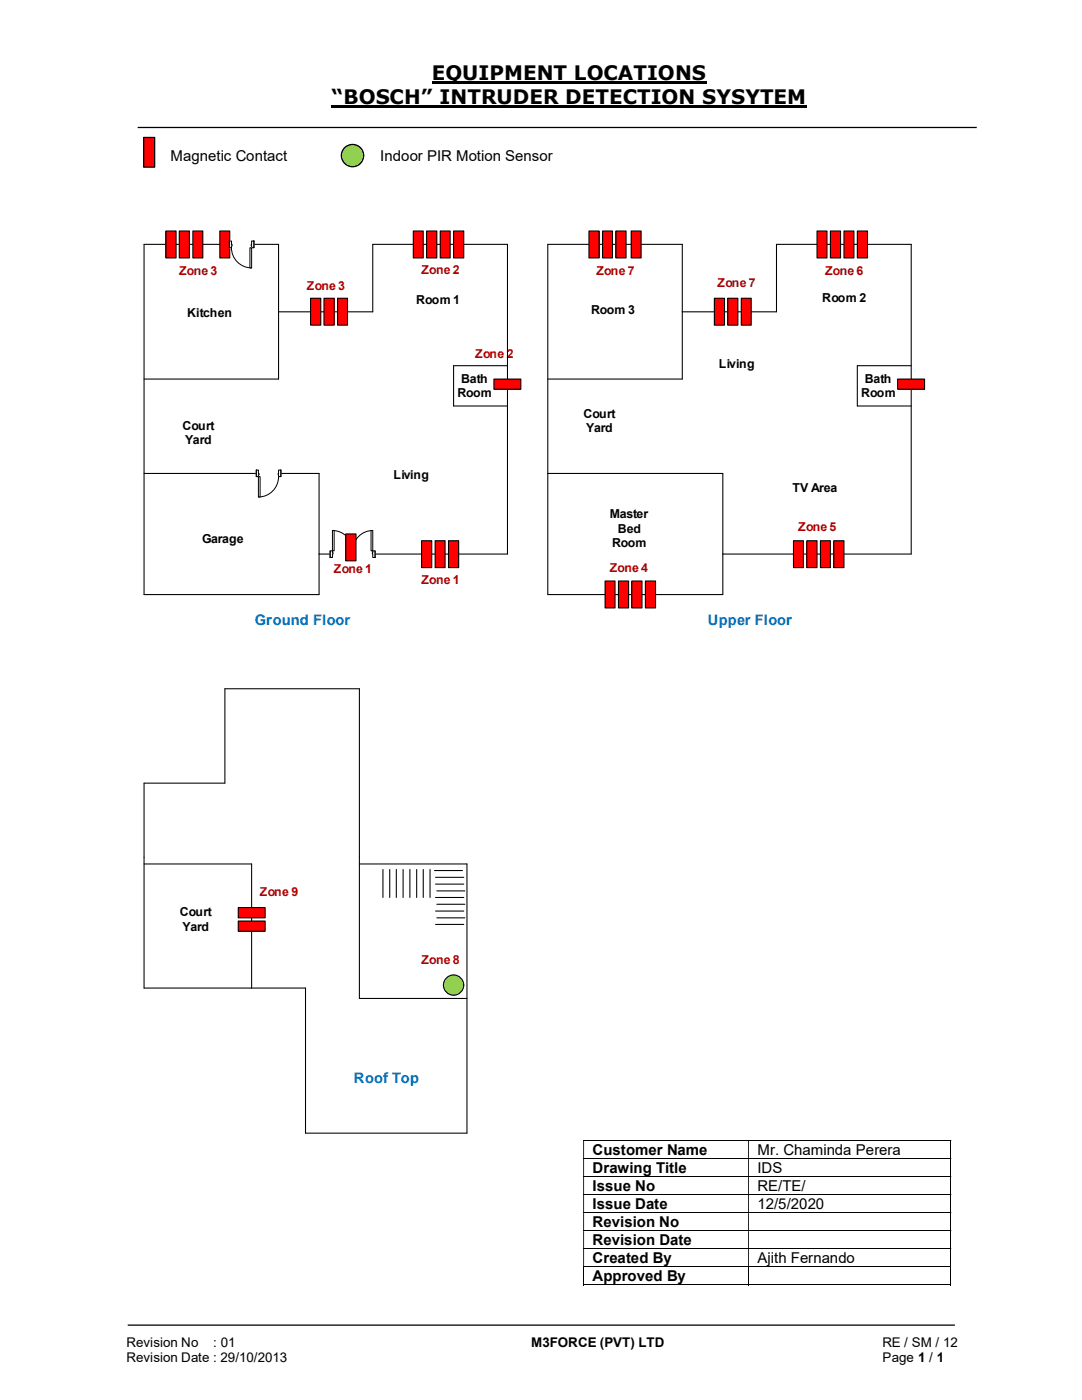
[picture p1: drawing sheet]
<svg xmlns="http://www.w3.org/2000/svg" width="216mm" height="279mm" viewBox="0 0 216 279" stroke-linecap="round" stroke-linejoin="round" font-family="sans-serif">
<path d="M86.1 16.5h54.9M66.2 21.3h94.8" fill="none" stroke="#000" stroke-width=".42"/>
<path d="M27.5 25.4h167.4M25.5 264.5h165" fill="none" stroke="#000" stroke-width=".25"/>
<g fill="none" stroke="#000" stroke-width=".2">
<path d="M116.4 227.6h73.3M116.4 231.2h73.3M116.4 234.8h73.3M116.4 238.4h73.3M189.7 227.7v3.4M189.7 231.3v3.4M189.7 234.9v3.4M189.7 238.5v3.4M116.4 242h73.3M116.4 245.6h73.3M116.4 249.2h73.3M116.4 252.8h73.3"/>
<path d="M116.4 256.4h32.9M116.5 252.9v3.6M149.4 252.9v3.6M149.4 256.4h40.3M189.7 242.1v3.4M189.7 245.7v3.4M189.7 249.3v3.4M189.7 252.9v3.6"/>
</g>
<g fill="#000">
<path d="M189.7 227.5h.1v.2h-.1zM116.4 227.7h.1v3.4h-.1zM149.3 227.7h.1v3.4h-.1z" fill-rule="evenodd"/>
<path d="M189.7 231.1h.1v.2h-.1zM116.4 231.3h.1v3.4h-.1zM149.3 231.3h.1v3.4h-.1z" fill-rule="evenodd"/>
<path d="M189.7 234.7h.1v.2h-.1zM116.4 234.9h.1v3.4h-.1zM149.3 234.9h.1v3.4h-.1z" fill-rule="evenodd"/>
<path d="M189.7 238.3h.1v.2h-.1zM116.4 238.5h.1v3.4h-.1zM149.3 238.5h.1v3.4h-.1z" fill-rule="evenodd"/>
<path d="M189.7 241.9h.1v.2h-.1zM116.4 242.1h.1v3.4h-.1zM149.3 242.1h.1v3.4h-.1z" fill-rule="evenodd"/>
<path d="M189.7 245.5h.1v.2h-.1zM116.4 245.7h.1v3.4h-.1zM149.3 245.7h.1v3.4h-.1z" fill-rule="evenodd"/>
<path d="M189.7 249.1h.1v.2h-.1zM116.4 249.3h.1v3.4h-.1zM149.3 249.3h.1v3.4h-.1z" fill-rule="evenodd"/>
</g>
<path d="M189.7 252.7h.1v.2h-.1zM189.7 256.3h.1v.2h-.1z" fill="#000"/>
<path d="M28.7 27.4h2.2v6h-2.2z" fill="#f00"/>
<path d="M28.7 27.4h2.2v6h-2.2z" fill="none" stroke="#000" stroke-width=".25"/>
<path d="M28.7 75.6h26.9v-26.8h-26.9v69.9h35v-24.2h-35M55.6 62.2h18.8v-13.4h26.9v61.8h-37.6M101.3 73h-10.8v8h10.8M44.9 137.5h26.8v61.8h21.5M28.7 156.3v14.8M71.7 172.4h21.5M50.2 197.2h10.8" fill="none" stroke="#000" stroke-width=".21"/>
<path d="M51.1 93.8h4.9v1.4h-4.9z" fill="#fff"/>
<path d="M51.1 93.8h4.9v1.4h-4.9z" fill="none" stroke="#fff" stroke-width=".2"/>
<path d="M51.1 93.8v1.3h.5v-1.3zM55.6 93.8h.4v1.3h-.4z" fill-rule="evenodd" fill="#fff"/>
<path d="M51.6 94.5v-.7h-.5v1.3h.5v-.3M55.6 94.5v-.7h.4v1.3h-.4v-.3" fill="none" stroke="#000" stroke-width=".2"/>
<path d="M51.6 94.5v.3h.1v-.3zM55.5 94.5l.1 .3z" fill-rule="evenodd" fill="#fff"/>
<path d="M51.1 93.8v1.3M51.6 94.5h.1v.3h-.1M55.6 95.1a4 4 0 0 1-4 4.1M55.6 94.5v.3M56 93.8v1.3" fill="none" stroke="#000" stroke-width=".2"/>
<path d="M51.6 95.1h.3v4.1h-.3z" fill-rule="evenodd" fill="#fff"/>
<path d="M51.6 95.1h.3v4.1h-.3z" fill="none" stroke="#000" stroke-width=".2"/>
<path d="M65.9 109.9h8.9v1.4h-8.9z" fill="#fff"/>
<path d="M65.9 109.9h8.9v1.4h-8.9z" fill="none" stroke="#fff" stroke-width=".2"/>
<path d="M74.4 109.9v1.4h.4v-1.4zM65.9 109.9h.4v1.4h-.4z" fill-rule="evenodd" fill="#fff"/>
<path d="M66.3 110.3v-.4h-.4v1.4h.4v-.7M74.4 110.3v-.4h.4v1.4h-.4v-.7" fill="none" stroke="#000" stroke-width=".2"/>
<path d="M74.3 110.3l.1 .3zM66.3 110.3h.2v.3h-.2z" fill-rule="evenodd" fill="#fff"/>
<path d="M65.9 109.9v1.4M66.3 110.3h.2v.3h-.2M66.3 105.9a4 4 0 0 1 4.1 4 4.1 4.1 0 0 1 4-4M74.4 110.3v.3M74.8 109.9v1.4" fill="none" stroke="#000" stroke-width=".2"/>
<path d="M66.3 105.9h.4v4h-.4z" fill-rule="evenodd" fill="#fff"/>
<path d="M66.3 105.9h.4v4h-.4z" fill="none" stroke="#000" stroke-width=".2"/>
<path d="M74 105.9h.4v4h-.4z" fill-rule="evenodd" fill="#fff"/>
<path d="M74 105.9h.4v4h-.4z" fill="none" stroke="#000" stroke-width=".2"/>
<path d="M84.1 107.9h2v5.4h-2z" fill="#f00"/>
<path d="M84.1 107.9h2v5.4h-2z" fill="none" stroke="#000" stroke-width=".21"/>
<path d="M69 106.6h2v5.3h-2z" fill="#f00"/>
<path d="M69 106.6h2v5.3h-2z" fill="none" stroke="#000" stroke-width=".21"/>
<path d="M89.5 107.9h2v5.4h-2z" fill="#f00"/>
<path d="M89.5 107.9h2v5.4h-2z" fill="none" stroke="#000" stroke-width=".21"/>
<path d="M86.8 107.9h2v5.4h-2z" fill="#f00"/>
<path d="M86.8 107.9h2v5.4h-2z" fill="none" stroke="#000" stroke-width=".21"/>
<path d="M43.9 46.1h1.9v5.4h-1.9z" fill="#f00"/>
<path d="M43.9 46.1h1.9v5.4h-1.9z" fill="none" stroke="#000" stroke-width=".21"/>
<path d="M33.1 46.1h2v5.4h-2z" fill="#f00"/>
<path d="M33.1 46.1h2v5.4h-2z" fill="none" stroke="#000" stroke-width=".21"/>
<path d="M35.8 46.1h2v5.4h-2z" fill="#f00"/>
<path d="M35.8 46.1h2v5.4h-2z" fill="none" stroke="#000" stroke-width=".21"/>
<path d="M38.5 46.1h2v5.4h-2z" fill="#f00"/>
<path d="M38.5 46.1h2v5.4h-2z" fill="none" stroke="#000" stroke-width=".21"/>
<path d="M62 59.5h2v5.4h-2z" fill="#f00"/>
<path d="M62 59.5h2v5.4h-2z" fill="none" stroke="#000" stroke-width=".21"/>
<path d="M64.6 59.5h2.1v5.4h-2.1z" fill="#f00"/>
<path d="M64.6 59.5h2.1v5.4h-2.1z" fill="none" stroke="#000" stroke-width=".21"/>
<path d="M67.4 59.5h1.9v5.4h-1.9z" fill="#f00"/>
<path d="M67.4 59.5h1.9v5.4h-1.9z" fill="none" stroke="#000" stroke-width=".21"/>
<path d="M98.6 75.6h5.3v2.1h-5.3z" fill-rule="evenodd" fill="#f00"/>
<path d="M98.6 75.6h5.3v2.1h-5.3z" fill="none" stroke="#000" stroke-width=".21"/>
<path d="M82.5 46.1h2v5.4h-2z" fill="#f00"/>
<path d="M82.5 46.1h2v5.4h-2z" fill="none" stroke="#000" stroke-width=".21"/>
<path d="M85.1 46.1h2.1v5.4h-2.1z" fill="#f00"/>
<path d="M85.1 46.1h2.1v5.4h-2.1z" fill="none" stroke="#000" stroke-width=".21"/>
<path d="M87.8 46.1h2v5.4h-2z" fill="#f00"/>
<path d="M87.8 46.1h2v5.4h-2z" fill="none" stroke="#000" stroke-width=".21"/>
<path d="M90.5 46.1h2v5.4h-2z" fill="#f00"/>
<path d="M90.5 46.1h2v5.4h-2z" fill="none" stroke="#000" stroke-width=".21"/>
<path d="M45.8 48h4.9v1.5h-4.9z" fill="#fff"/>
<path d="M45.8 48h4.9v1.5h-4.9z" fill="none" stroke="#fff" stroke-width=".2"/>
<path d="M50.2 48.1h.5v1.3h-.5zM45.8 48.1v1.3h.4v-1.3z" fill-rule="evenodd" fill="#fff"/>
<path d="M46.2 48.8v-.7h-.4v1.3h.4v-.3M50.2 48.8v-.7h.5v1.3h-.5v-.3" fill="none" stroke="#000" stroke-width=".2"/>
<path d="M50.1 48.8l.1 .3zM46.2 48.8v.3h.1v-.3z" fill-rule="evenodd" fill="#fff"/>
<path d="M45.8 48.1v1.3M46.2 48.8h.1v.3h-.1M46.2 49.4a4 4 0 0 0 4 4.1M50.2 48.8v.3M50.7 48.1v1.3" fill="none" stroke="#000" stroke-width=".2"/>
<path d="M49.9 49.4h.3v4.1h-.3z" fill-rule="evenodd" fill="#fff"/>
<path d="M49.9 49.4h.3v4.1h-.3z" fill="none" stroke="#000" stroke-width=".2"/>
<path d="M109.3 75.6h26.8v-26.8h-26.8v69.9h34.9v-24.2h-34.9M136.1 62.2h18.8v-13.4h26.9v61.8h-37.6M181.8 73h-10.7v8h10.7" fill="none" stroke="#000" stroke-width=".21"/>
<path d="M161 107.9h2v5.4h-2z" fill="#f00"/>
<path d="M161 107.9h2v5.4h-2z" fill="none" stroke="#000" stroke-width=".21"/>
<path d="M166.4 107.9h2v5.4h-2z" fill="#f00"/>
<path d="M166.4 107.9h2v5.4h-2z" fill="none" stroke="#000" stroke-width=".21"/>
<path d="M163.7 107.9h2v5.4h-2z" fill="#f00"/>
<path d="M163.7 107.9h2v5.4h-2z" fill="none" stroke="#000" stroke-width=".21"/>
<path d="M125.9 46.1h2v5.4h-2z" fill="#f00"/>
<path d="M125.9 46.1h2v5.4h-2z" fill="none" stroke="#000" stroke-width=".21"/>
<path d="M117.5 46.1h2v5.4h-2z" fill="#f00"/>
<path d="M117.5 46.1h2v5.4h-2z" fill="none" stroke="#000" stroke-width=".21"/>
<path d="M120.2 46.1h2v5.4h-2z" fill="#f00"/>
<path d="M120.2 46.1h2v5.4h-2z" fill="none" stroke="#000" stroke-width=".21"/>
<path d="M122.9 46.1h2v5.4h-2z" fill="#f00"/>
<path d="M122.9 46.1h2v5.4h-2z" fill="none" stroke="#000" stroke-width=".21"/>
<path d="M142.5 59.5h2.1v5.4h-2.1z" fill="#f00"/>
<path d="M142.5 59.5h2.1v5.4h-2.1z" fill="none" stroke="#000" stroke-width=".21"/>
<path d="M145.2 59.5h2v5.4h-2z" fill="#f00"/>
<path d="M145.2 59.5h2v5.4h-2z" fill="none" stroke="#000" stroke-width=".21"/>
<path d="M147.9 59.5h2v5.4h-2z" fill="#f00"/>
<path d="M147.9 59.5h2v5.4h-2z" fill="none" stroke="#000" stroke-width=".21"/>
<path d="M179.1 75.6h5.4v2.1h-5.4z" fill-rule="evenodd" fill="#f00"/>
<path d="M179.1 75.6h5.4v2.1h-5.4z" fill="none" stroke="#000" stroke-width=".21"/>
<path d="M163 46.1h2v5.4h-2z" fill="#f00"/>
<path d="M163 46.1h2v5.4h-2z" fill="none" stroke="#000" stroke-width=".21"/>
<path d="M165.7 46.1h2v5.4h-2z" fill="#f00"/>
<path d="M165.7 46.1h2v5.4h-2z" fill="none" stroke="#000" stroke-width=".21"/>
<path d="M168.4 46.1h2v5.4h-2z" fill="#f00"/>
<path d="M168.4 46.1h2v5.4h-2z" fill="none" stroke="#000" stroke-width=".21"/>
<path d="M171.1 46.1h2v5.4h-2z" fill="#f00"/>
<path d="M171.1 46.1h2v5.4h-2z" fill="none" stroke="#000" stroke-width=".21"/>
<path d="M158.3 107.9h2v5.4h-2z" fill="#f00"/>
<path d="M158.3 107.9h2v5.4h-2z" fill="none" stroke="#000" stroke-width=".21"/>
<path d="M120.7 116h2v5.3h-2z" fill="#f00"/>
<path d="M120.7 116h2v5.3h-2z" fill="none" stroke="#000" stroke-width=".21"/>
<path d="M123.4 116h2v5.3h-2z" fill="#f00"/>
<path d="M123.4 116h2v5.3h-2z" fill="none" stroke="#000" stroke-width=".21"/>
<path d="M126.1 116h2v5.3h-2z" fill="#f00"/>
<path d="M126.1 116h2v5.3h-2z" fill="none" stroke="#000" stroke-width=".21"/>
<path d="M128.8 116h2v5.3h-2z" fill="#f00"/>
<path d="M128.8 116h2v5.3h-2zM28.7 171.1v26.1h21.5v-24.8" fill="none" stroke="#000" stroke-width=".21"/>
<circle cx="90.5" cy="196.6" r="2.03" fill="#92d050"/>
<g fill="none" stroke="#000" stroke-width=".21">
<path d="M44.9 137.5v18.8h-16.2M28.7 172.4h21.5M76.4 173.5v5.6M77.8 173.5v5.6M79.1 173.5v5.6M80.4 173.5v5.6M81.8 173.5v5.6M83.1 173.5v5.6M84.5 173.5v5.6M85.8 173.5v5.6M86.7 173.7h5.6M86.9 176.4h5.6"/>
<path d="M86.9 179.1h5.6M86.9 175.1h5.6M87.2 177.8h5.6M93.2 172.4v53.7h-32.2v-28.9M86.9 181.8h5.6M86.9 184.5h5.6M87.2 180.5h5.6M87.2 183.2h5.6"/>
<circle cx="90.5" cy="196.6" r="2.03"/>
</g>
<path d="M47.5 181.1h5.4v2.1h-5.4z" fill-rule="evenodd" fill="#f00"/>
<path d="M47.5 181.1h5.4v2.1h-5.4z" fill="none" stroke="#000" stroke-width=".21"/>
<path d="M47.5 183.8h5.4v2h-5.4z" fill-rule="evenodd" fill="#f00"/>
<path d="M47.5 183.8h5.4v2h-5.4z" fill="none" stroke="#000" stroke-width=".21"/>
<circle cx="70.3" cy="31" r="2.22" fill="#92d050"/>
<circle cx="70.3" cy="31" r="2.22" fill="none" stroke="#000" stroke-width=".25"/>
<g font-size="4">
<text x="86.1" y="16">EQUIPMENT LOCATIONS</text>
<text x="66.2" y="20.8">“BOSCH” INTRUDER DETECTION SYSYTEM</text>
</g>
<g font-size="3">
<text x="34" y="32.1">Magnetic Contact</text>
<text x="75.9" y="32.1">Indoor PIR Motion Sensor</text>
<text x="118.2" y="230.5">Customer Name</text>
<text x="151.1" y="230.5">Mr. Chaminda Perera</text>
<text x="118.2" y="234.1">Drawing Title</text>
<text x="118.2" y="237.7">Issue No</text>
<text x="151.1" y="234.1">IDS</text>
<text x="151.1" y="237.7">RE/TE/</text>
<text x="118.2" y="241.3">Issue Date</text>
<text x="118.2" y="244.9">Revision No</text>
<text x="151.1" y="241.3">12/5/2020</text>
<text x="118.2" y="248.5">Revision Date</text>
<text x="118.2" y="252.1">Created By</text>
<text x="118.2" y="255.7">Approved By</text>
<text x="151.1" y="252.1">Ajith Fernando</text>
</g>
<g font-size="2.9" fill="#0070c0">
<text x="50.8" y="124.7">Ground Floor</text>
<text x="141.2" y="124.7">Upper Floor</text>
<text x="70.6" y="216.1">Roof Top</text>
</g>
<g font-size="2.7">
<text x="25.2" y="268.8">Revision No</text>
<text x="42.6" y="268.8">: 01</text>
<text x="106" y="268.8">M3FORCE (PVT) LTD</text>
<text x="176.1" y="268.8">RE / SM / 12</text>
<text x="25.2" y="271.8">Revision Date : 29/10/2013</text>
<text x="176.1" y="271.8">Page 1 / 1</text>
</g>
<g font-size="2.5" fill="#c00000">
<text x="35.7" y="54.9">Zone 3</text>
<text x="61.3" y="58">Zone 3</text>
<text x="84.1" y="54.7">Zone 2</text>
<text x="119" y="54.9">Zone 7</text>
<text x="143.2" y="57.4">Zone 7</text>
<text x="164.6" y="54.9">Zone 6</text>
<text x="94.8" y="71.4">Zone 2</text>
<text x="159.3" y="106">Zone 5</text>
<text x="66.6" y="114.4">Zone 1</text>
<text x="84.1" y="116.5">Zone 1</text>
<text x="121.7" y="114.1">Zone 4</text>
<text x="51.9" y="178.9">Zone 9</text>
<text x="84.1" y="192.4">Zone 8</text>
</g>
<g font-size="2.5">
<text x="37.4" y="63.3">Kitchen</text>
<text x="83.1" y="60.7">Room 1</text>
<text x="117.9" y="62.7">Room 3</text>
<text x="164.1" y="60.3">Room 2</text>
<text x="92" y="76.4">Bath</text>
<text x="143.5" y="73.5">Living</text>
<text x="172.5" y="76.4">Bath</text>
<text x="91.3" y="79.2">Room</text>
<text x="116.5" y="83.4">Court</text>
<text x="171.8" y="79.2">Room</text>
<text x="36.4" y="85.8">Court</text>
<text x="36.9" y="88.6">Yard</text>
<text x="117" y="86.3">Yard</text>
<text x="78.5" y="95.6">Living</text>
<text x="158.1" y="98.3">TV Area</text>
<text x="121.7" y="103.5">Master</text>
<text x="123.3" y="106.3">Bed</text>
<text x="40.3" y="108.4">Garage</text>
<text x="122.1" y="109.2">Room</text>
<text x="35.9" y="182.8">Court</text>
<text x="36.4" y="185.7">Yard</text>
</g>
</svg>
